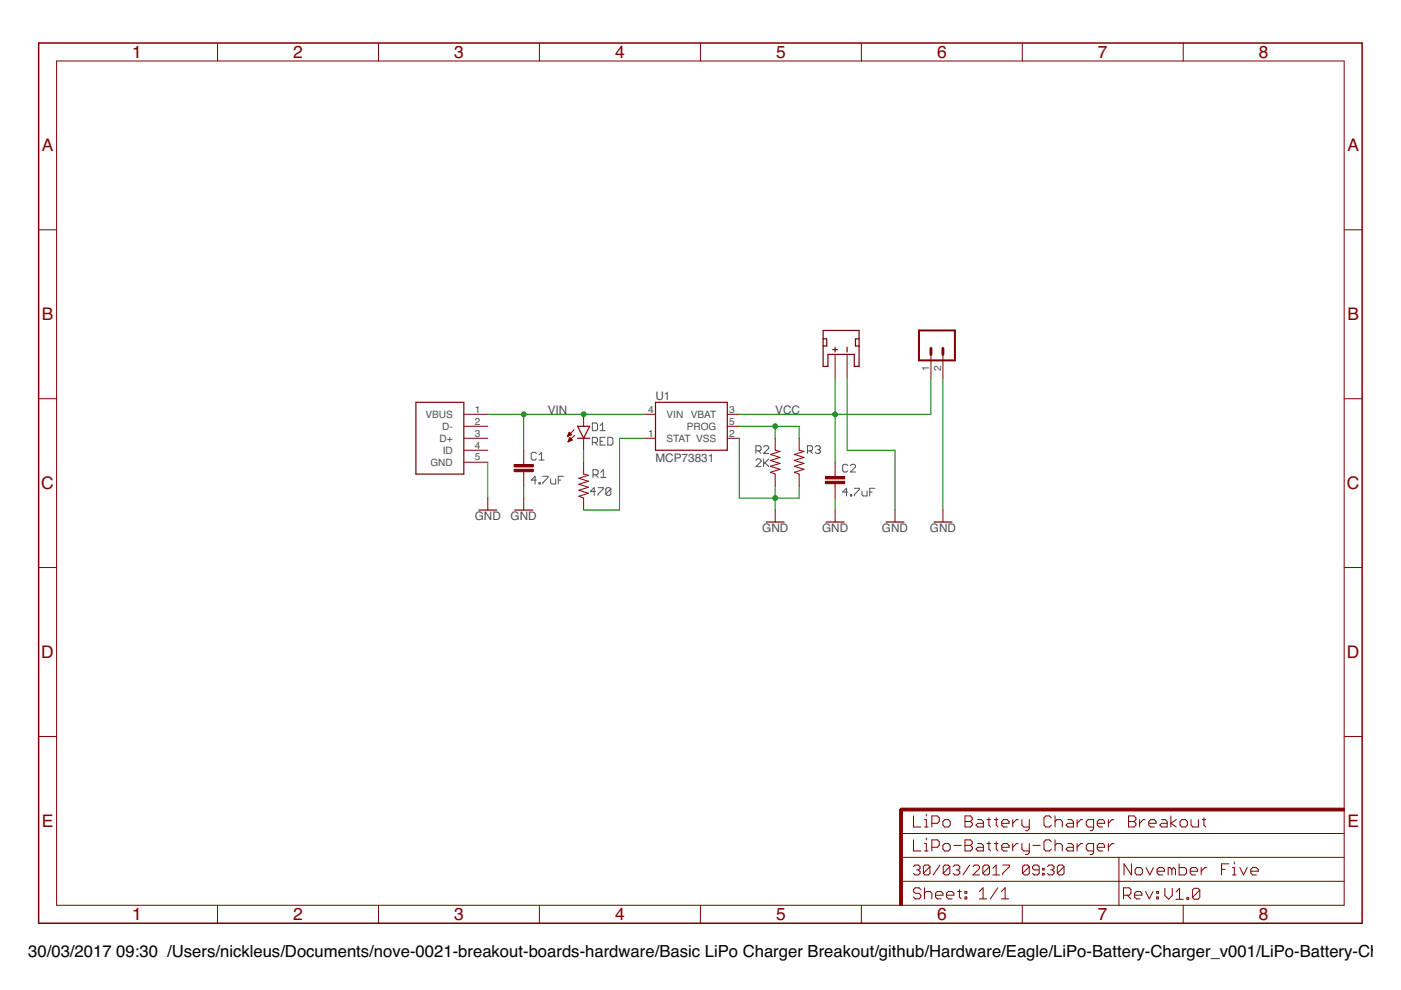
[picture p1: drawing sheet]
<?xml version="1.0" encoding="utf-8"?>
<!DOCTYPE eagle SYSTEM "eagle.dtd">
<!--
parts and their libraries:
SparkFun-IC-Power: Licensing: Creative Commons ShareAlike 4.0 International - https://creativecommons.org/licenses/by-sa/4.0
-->
<eagle version="8.1.1">
<drawing>
<settings>
<setting alwaysvectorfont="no"/>
<setting verticaltext="up"/>
</settings>
<grid distance="0.1" unitdist="inch" unit="inch" style="lines" multiple="1" display="no" altdistance="0.01" altunitdist="inch" altunit="inch"/>
<schematic xreflabel="%F%N/%S.%C%R" xrefpart="/%S.%C%R">
<libraries>
<library name="SparkFun-IC-Power">
<symbols>
<symbol name="MCP73831">
<wire x1="-7.62" y1="5.08" x2="7.62" y2="5.08" width="0.254" layer="94"/>
<wire x1="7.62" y1="5.08" x2="7.62" y2="-5.08" width="0.254" layer="94"/>
<wire x1="7.62" y1="-5.08" x2="-7.62" y2="-5.08" width="0.254" layer="94"/>
<wire x1="-7.62" y1="-5.08" x2="-7.62" y2="5.08" width="0.254" layer="94"/>
<text x="-7.62" y="5.588" size="1.778" layer="95">&gt;Name</text>
<text x="-7.62" y="-7.62" size="1.778" layer="96">&gt;Value</text>
<pin name="VIN" x="-10.16" y="2.54" length="short" direction="pwr"/>
<pin name="STAT" x="-10.16" y="-2.54" length="short" direction="out"/>
<pin name="VBAT" x="10.16" y="2.54" length="short" direction="pwr" rot="R180"/>
<pin name="PROG" x="10.16" y="0" length="short" direction="in" rot="R180"/>
<pin name="VSS" x="10.16" y="-2.54" length="short" direction="pwr" rot="R180"/>
</symbol>
</symbols>
<devicesets>
<deviceset name="MCP73831" prefix="U">
<gates>
<gate name="G$1" symbol="MCP73831" x="0" y="0"/>
</gates>
<devices>
<device name="" package="SOT23-5">
<connects>
<connect gate="G$1" pin="PROG" pad="5"/>
<connect gate="G$1" pin="STAT" pad="1"/>
<connect gate="G$1" pin="VBAT" pad="3"/>
<connect gate="G$1" pin="VIN" pad="4"/>
<connect gate="G$1" pin="VSS" pad="2"/>
</connects>
<technologies>
<technology name="">
<attribute name="PROD_ID" value="IC-09995"/>
</technology>
</technologies>
</device>
</devices>
</deviceset>
</devicesets>
</library>
<library name="SparkFun-Connectors">
<symbols>
<symbol name="JST_2MM_MALE">
<wire x1="-2.54" y1="-2.54" x2="-2.54" y2="1.778" width="0.254" layer="94"/>
<wire x1="-2.54" y1="1.778" x2="-2.54" y2="3.302" width="0.254" layer="94"/>
<wire x1="-2.54" y1="3.302" x2="-2.54" y2="5.08" width="0.254" layer="94"/>
<wire x1="-2.54" y1="5.08" x2="5.08" y2="5.08" width="0.254" layer="94"/>
<wire x1="5.08" y1="5.08" x2="5.08" y2="3.302" width="0.254" layer="94"/>
<wire x1="5.08" y1="3.302" x2="5.08" y2="1.778" width="0.254" layer="94"/>
<wire x1="5.08" y1="1.778" x2="5.08" y2="-2.54" width="0.254" layer="94"/>
<wire x1="5.08" y1="-2.54" x2="4.064" y2="-2.54" width="0.254" layer="94"/>
<wire x1="4.064" y1="-2.54" x2="4.064" y2="0" width="0.254" layer="94"/>
<wire x1="4.064" y1="0" x2="-1.524" y2="0" width="0.254" layer="94"/>
<wire x1="-1.524" y1="0" x2="-1.524" y2="-2.54" width="0.254" layer="94"/>
<wire x1="-2.54" y1="-2.54" x2="-1.524" y2="-2.54" width="0.254" layer="94"/>
<pin name="-" x="0" y="-5.08" visible="off" length="middle" rot="R90"/>
<pin name="+" x="2.54" y="-5.08" visible="off" length="middle" rot="R90"/>
<pin name="PAD2" x="5.08" y="2.54" visible="off" length="point" rot="R90"/>
<pin name="PAD1" x="-2.54" y="2.54" visible="off" length="point" rot="R90"/>
<wire x1="-2.54" y1="1.778" x2="-1.778" y2="1.778" width="0.254" layer="94"/>
<wire x1="-1.778" y1="1.778" x2="-1.778" y2="3.302" width="0.254" layer="94"/>
<wire x1="-1.778" y1="3.302" x2="-2.54" y2="3.302" width="0.254" layer="94"/>
<wire x1="5.08" y1="1.778" x2="4.318" y2="1.778" width="0.254" layer="94"/>
<wire x1="4.318" y1="1.778" x2="4.318" y2="3.302" width="0.254" layer="94"/>
<wire x1="4.318" y1="3.302" x2="5.08" y2="3.302" width="0.254" layer="94"/>
<wire x1="2.032" y1="1.016" x2="3.048" y2="1.016" width="0.254" layer="94"/>
<wire x1="2.54" y1="0.508" x2="2.54" y2="1.524" width="0.254" layer="94"/>
<wire x1="0" y1="0.508" x2="0" y2="1.524" width="0.254" layer="94"/>
<text x="-2.54" y="5.842" size="1.778" layer="95">&gt;NAME</text>
</symbol>
<symbol name="CONN_02">
<wire x1="3.81" y1="-2.54" x2="-2.54" y2="-2.54" width="0.4064" layer="94"/>
<wire x1="1.27" y1="2.54" x2="2.54" y2="2.54" width="0.6096" layer="94"/>
<wire x1="1.27" y1="0" x2="2.54" y2="0" width="0.6096" layer="94"/>
<wire x1="-2.54" y1="5.08" x2="-2.54" y2="-2.54" width="0.4064" layer="94"/>
<wire x1="3.81" y1="-2.54" x2="3.81" y2="5.08" width="0.4064" layer="94"/>
<wire x1="-2.54" y1="5.08" x2="3.81" y2="5.08" width="0.4064" layer="94"/>
<text x="-2.54" y="-4.826" size="1.778" layer="96" font="vector">&gt;VALUE</text>
<text x="-2.54" y="5.588" size="1.778" layer="95" font="vector">&gt;NAME</text>
<pin name="1" x="7.62" y="0" visible="pad" length="middle" direction="pas" swaplevel="1" rot="R180"/>
<pin name="2" x="7.62" y="2.54" visible="pad" length="middle" direction="pas" swaplevel="1" rot="R180"/>
</symbol>
</symbols>
<devicesets>
<deviceset name="JST_2MM_MALE" prefix="J" uservalue="yes">
<gates>
<gate name="G$1" symbol="JST_2MM_MALE" x="0" y="0"/>
</gates>
<devices>
<device name="" package="JST-2-SMD">
<connects>
<connect gate="G$1" pin="+" pad="2"/>
<connect gate="G$1" pin="-" pad="1"/>
<connect gate="G$1" pin="PAD1" pad="NC1"/>
<connect gate="G$1" pin="PAD2" pad="NC2"/>
</connects>
<technologies>
<technology name="">
<attribute name="PROD_ID" value="CONN-11443"/>
<attribute name="SF_ID" value="PRT-08612" constant="no"/>
</technology>
</technologies>
</device>
</devices>
</deviceset>
<deviceset name="CONN_02" prefix="J" uservalue="yes">
<gates>
<gate name="G$1" symbol="CONN_02" x="-2.54" y="0"/>
</gates>
<devices>
<device name="" package="1X02">
<connects>
<connect gate="G$1" pin="1" pad="1"/>
<connect gate="G$1" pin="2" pad="2"/>
</connects>
<technologies>
<technology name=""/>
</technologies>
</device>
<device name="POLAR" package="MOLEX-1X2">
<connects>
<connect gate="G$1" pin="1" pad="1"/>
<connect gate="G$1" pin="2" pad="2"/>
</connects>
<technologies>
<technology name="">
<attribute name="SF_ID" value="PRT-09918" constant="no"/>
</technology>
</technologies>
</device>
<device name="3.5MM" package="SCREWTERMINAL-3.5MM-2">
<connects>
<connect gate="G$1" pin="1" pad="1"/>
<connect gate="G$1" pin="2" pad="2"/>
</connects>
<technologies>
<technology name="">
<attribute name="PROD_ID" value="CONN-08399" constant="no"/>
</technology>
</technologies>
</device>
<device name="-JST-2MM-SMT" package="JST-2-SMD">
<connects>
<connect gate="G$1" pin="1" pad="2"/>
<connect gate="G$1" pin="2" pad="1"/>
</connects>
<technologies>
<technology name="">
<attribute name="PROD_ID" value="CONN-11443"/>
</technology>
</technologies>
</device>
<device name="PTH2" package="1X02_BIG">
<connects>
<connect gate="G$1" pin="1" pad="P$1"/>
<connect gate="G$1" pin="2" pad="P$2"/>
</connects>
<technologies>
<technology name=""/>
</technologies>
</device>
<device name="4UCON-15767" package="JST-2-SMD-VERT">
<connects>
<connect gate="G$1" pin="1" pad="GND"/>
<connect gate="G$1" pin="2" pad="VCC"/>
</connects>
<technologies>
<technology name=""/>
</technologies>
</device>
<device name="5MM" package="SCREWTERMINAL-5MM-2">
<connects>
<connect gate="G$1" pin="1" pad="1"/>
<connect gate="G$1" pin="2" pad="2"/>
</connects>
<technologies>
<technology name="">
<attribute name="SF_SKU" value="PRT-08432" constant="no"/>
</technology>
</technologies>
</device>
<device name="LOCK" package="1X02_LOCK">
<connects>
<connect gate="G$1" pin="1" pad="1"/>
<connect gate="G$1" pin="2" pad="2"/>
</connects>
<technologies>
<technology name=""/>
</technologies>
</device>
<device name="POLAR_LOCK" package="MOLEX-1X2_LOCK">
<connects>
<connect gate="G$1" pin="1" pad="1"/>
<connect gate="G$1" pin="2" pad="2"/>
</connects>
<technologies>
<technology name="">
<attribute name="SF_ID" value="PRT-09918" constant="no"/>
</technology>
</technologies>
</device>
<device name="LOCK_LONGPADS" package="1X02_LOCK_LONGPADS">
<connects>
<connect gate="G$1" pin="1" pad="1"/>
<connect gate="G$1" pin="2" pad="2"/>
</connects>
<technologies>
<technology name=""/>
</technologies>
</device>
<device name="3.5MM_LOCK" package="SCREWTERMINAL-3.5MM-2_LOCK">
<connects>
<connect gate="G$1" pin="1" pad="1"/>
<connect gate="G$1" pin="2" pad="2"/>
</connects>
<technologies>
<technology name="">
<attribute name="PROD_ID" value="CONN-08399" constant="no"/>
</technology>
</technologies>
</device>
<device name="PTH3" package="1X02_LONGPADS">
<connects>
<connect gate="G$1" pin="1" pad="1"/>
<connect gate="G$1" pin="2" pad="2"/>
</connects>
<technologies>
<technology name=""/>
</technologies>
</device>
<device name="1X02_NO_SILK" package="1X02_NO_SILK">
<connects>
<connect gate="G$1" pin="1" pad="1"/>
<connect gate="G$1" pin="2" pad="2"/>
</connects>
<technologies>
<technology name=""/>
</technologies>
</device>
<device name="JST-PTH-2" package="JST-2-PTH">
<connects>
<connect gate="G$1" pin="1" pad="1"/>
<connect gate="G$1" pin="2" pad="2"/>
</connects>
<technologies>
<technology name="">
<attribute name="PROD_ID" value="CONN-09863" constant="no"/>
<attribute name="SKU" value="PRT-09914" constant="no"/>
</technology>
</technologies>
</device>
<device name="PTH4" package="1X02_XTRA_BIG">
<connects>
<connect gate="G$1" pin="1" pad="1"/>
<connect gate="G$1" pin="2" pad="2"/>
</connects>
<technologies>
<technology name=""/>
</technologies>
</device>
<device name="POGO_PIN_HOLES_ONLY" package="1X02_PP_HOLES_ONLY">
<connects>
<connect gate="G$1" pin="1" pad="1"/>
<connect gate="G$1" pin="2" pad="2"/>
</connects>
<technologies>
<technology name=""/>
</technologies>
</device>
<device name="3.5MM-NO_SILK" package="SCREWTERMINAL-3.5MM-2-NS">
<connects>
<connect gate="G$1" pin="1" pad="1"/>
<connect gate="G$1" pin="2" pad="2"/>
</connects>
<technologies>
<technology name="">
<attribute name="PROD_ID" value="CONN-08399" constant="no"/>
</technology>
</technologies>
</device>
<device name="-JST-2-PTH-NO_SILK" package="JST-2-PTH-NS">
<connects>
<connect gate="G$1" pin="1" pad="1"/>
<connect gate="G$1" pin="2" pad="2"/>
</connects>
<technologies>
<technology name=""/>
</technologies>
</device>
<device name="JST-PTH-2-KIT" package="JST-2-PTH-KIT">
<connects>
<connect gate="G$1" pin="1" pad="1"/>
<connect gate="G$1" pin="2" pad="2"/>
</connects>
<technologies>
<technology name=""/>
</technologies>
</device>
<device name="SPRING-2.54-RA" package="SPRINGTERMINAL-2.54MM-2">
<connects>
<connect gate="G$1" pin="1" pad="1"/>
<connect gate="G$1" pin="2" pad="2"/>
</connects>
<technologies>
<technology name=""/>
</technologies>
</device>
<device name="2.54MM_SCREWTERM" package="1X02_2.54_SCREWTERM">
<connects>
<connect gate="G$1" pin="1" pad="P1"/>
<connect gate="G$1" pin="2" pad="P2"/>
</connects>
<technologies>
<technology name=""/>
</technologies>
</device>
<device name="SMALL_POKEHOME" package="1X02_POKEHOME">
<connects>
<connect gate="G$1" pin="1" pad="P1 P3"/>
<connect gate="G$1" pin="2" pad="P2 P4"/>
</connects>
<technologies>
<technology name="">
<attribute name="PROD_ID" value="CONN-13512"/>
</technology>
</technologies>
</device>
</devices>
</deviceset>
</devicesets>
</library>
<library name="SparkFun-PowerSymbols">
<symbols>
<symbol name="DGND">
<wire x1="-1.905" y1="0" x2="1.905" y2="0" width="0.254" layer="94"/>
<pin name="GND" x="0" y="2.54" visible="off" length="short" direction="sup" rot="R270"/>
<text x="0" y="-0.254" size="1.778" layer="96" align="top-center">&gt;VALUE</text>
</symbol>
</symbols>
<devicesets>
<deviceset name="GND" prefix="GND">
<gates>
<gate name="1" symbol="DGND" x="0" y="0"/>
</gates>
<devices>
<device name="">
<technologies>
<technology name=""/>
</technologies>
</device>
</devices>
</deviceset>
</devicesets>
</library>
<library name="SparkFun-Resistors">
<symbols>
<symbol name="RESISTOR">
<wire x1="-2.54" y1="0" x2="-2.159" y2="1.016" width="0.1524" layer="94"/>
<wire x1="-2.159" y1="1.016" x2="-1.524" y2="-1.016" width="0.1524" layer="94"/>
<wire x1="-1.524" y1="-1.016" x2="-0.889" y2="1.016" width="0.1524" layer="94"/>
<wire x1="-0.889" y1="1.016" x2="-0.254" y2="-1.016" width="0.1524" layer="94"/>
<wire x1="-0.254" y1="-1.016" x2="0.381" y2="1.016" width="0.1524" layer="94"/>
<wire x1="0.381" y1="1.016" x2="1.016" y2="-1.016" width="0.1524" layer="94"/>
<wire x1="1.016" y1="-1.016" x2="1.651" y2="1.016" width="0.1524" layer="94"/>
<wire x1="1.651" y1="1.016" x2="2.286" y2="-1.016" width="0.1524" layer="94"/>
<wire x1="2.286" y1="-1.016" x2="2.54" y2="0" width="0.1524" layer="94"/>
<text x="0" y="1.524" size="1.778" layer="95" font="vector" align="bottom-center">&gt;NAME</text>
<text x="0" y="-1.524" size="1.778" layer="96" font="vector" align="top-center">&gt;VALUE</text>
<pin name="2" x="5.08" y="0" visible="off" length="short" direction="pas" swaplevel="1" rot="R180"/>
<pin name="1" x="-5.08" y="0" visible="off" length="short" direction="pas" swaplevel="1"/>
</symbol>
</symbols>
<devicesets>
<deviceset name="10MOHM" prefix="R">
<gates>
<gate name="G$1" symbol="RESISTOR" x="0" y="0"/>
</gates>
<devices>
<device name="-HORIZ-1/4W-5%" package="AXIAL-0.3">
<connects>
<connect gate="G$1" pin="1" pad="P$1"/>
<connect gate="G$1" pin="2" pad="P$2"/>
</connects>
<technologies>
<technology name="">
<attribute name="PROD_ID" value="RES-09327"/>
<attribute name="VALUE" value="10M"/>
</technology>
</technologies>
</device>
<device name="-0603-1/10W-5%" package="0603">
<connects>
<connect gate="G$1" pin="1" pad="1"/>
<connect gate="G$1" pin="2" pad="2"/>
</connects>
<technologies>
<technology name="">
<attribute name="PROD_ID" value="RES-08283"/>
<attribute name="VALUE" value="10M"/>
</technology>
</technologies>
</device>
</devices>
</deviceset>
</devicesets>
</library>
<library name="SparkFun-LED">
<symbols>
<symbol name="LED">
<wire x1="1.27" y1="0" x2="0" y2="-2.54" width="0.254" layer="94"/>
<wire x1="0" y1="-2.54" x2="-1.27" y2="0" width="0.254" layer="94"/>
<wire x1="1.27" y1="-2.54" x2="0" y2="-2.54" width="0.254" layer="94"/>
<wire x1="0" y1="-2.54" x2="-1.27" y2="-2.54" width="0.254" layer="94"/>
<wire x1="1.27" y1="0" x2="-1.27" y2="0" width="0.254" layer="94"/>
<wire x1="-2.032" y1="-0.762" x2="-3.429" y2="-2.159" width="0.1524" layer="94"/>
<wire x1="-1.905" y1="-1.905" x2="-3.302" y2="-3.302" width="0.1524" layer="94"/>
<text x="-3.429" y="-4.572" size="1.778" layer="95" font="vector" rot="R90">&gt;NAME</text>
<text x="1.905" y="-4.572" size="1.778" layer="96" font="vector" rot="R90" align="top-left">&gt;VALUE</text>
<pin name="C" x="0" y="-5.08" visible="off" length="short" direction="pas" rot="R90"/>
<pin name="A" x="0" y="2.54" visible="off" length="short" direction="pas" rot="R270"/>
<polygon width="0.1524" layer="94">
<vertex x="-3.429" y="-2.159"/>
<vertex x="-3.048" y="-1.27"/>
<vertex x="-2.54" y="-1.778"/>
</polygon>
<polygon width="0.1524" layer="94">
<vertex x="-3.302" y="-3.302"/>
<vertex x="-2.921" y="-2.413"/>
<vertex x="-2.413" y="-2.921"/>
</polygon>
</symbol>
</symbols>
<devicesets>
<deviceset name="LED-RED" prefix="D" uservalue="yes">
<gates>
<gate name="G$1" symbol="LED" x="0" y="0"/>
</gates>
<devices>
<device name="0603" package="LED-0603">
<connects>
<connect gate="G$1" pin="A" pad="A"/>
<connect gate="G$1" pin="C" pad="C"/>
</connects>
<technologies>
<technology name="">
<attribute name="PROD_ID" value="DIO-00819"/>
<attribute name="VALUE" value="RED" constant="no"/>
</technology>
</technologies>
</device>
<device name="1206" package="LED-1206">
<connects>
<connect gate="G$1" pin="A" pad="A"/>
<connect gate="G$1" pin="C" pad="C"/>
</connects>
<technologies>
<technology name="">
<attribute name="PROD_ID" value="DIO-09912"/>
<attribute name="VALUE" value="RED" constant="no"/>
</technology>
</technologies>
</device>
<device name="0603-SMART" package="LED-0603">
<connects>
<connect gate="G$1" pin="A" pad="A"/>
<connect gate="G$1" pin="C" pad="C"/>
</connects>
<technologies>
<technology name="">
<attribute name="PROD_ID" value="DIO-11154" constant="no"/>
<attribute name="VALUE" value="Red" constant="no"/>
</technology>
</technologies>
</device>
</devices>
</deviceset>
</devicesets>
</library>
<library name="NovemberFive-Graphics">
<symbols>
</symbols>
<devicesets>
<deviceset name="LOGO-NOVEMBERFIVE-5SCALE">
<gates>
</gates>
<devices>
<device name="" package="LOGO-NOVEMERFIVE-5SCALE">
<technologies>
<technology name=""/>
</technologies>
</device>
</devices>
</deviceset>
<deviceset name="LOGO-NOVEMBERFIVE-2,5SCALE">
<gates>
</gates>
<devices>
<device name="" package="LOGO-NOVEMERFIVE-2,5SCALE">
<technologies>
<technology name=""/>
</technologies>
</device>
</devices>
</deviceset>
</devicesets>
</library>
<library name="NovemberFive-Connectors">
<symbols>
<symbol name="USB-5PIN">
<wire x1="5.08" y1="7.62" x2="5.08" y2="-7.62" width="0.254" layer="94"/>
<wire x1="5.08" y1="-7.62" x2="-5.08" y2="-7.62" width="0.254" layer="94"/>
<wire x1="-5.08" y1="-7.62" x2="-5.08" y2="7.62" width="0.254" layer="94"/>
<wire x1="-5.08" y1="7.62" x2="5.08" y2="7.62" width="0.254" layer="94"/>
<text x="0.762" y="9.398" size="1.27" layer="95" rot="R180">&gt;NAME</text>
<text x="-5.08" y="-10.16" size="1.27" layer="96">&gt;VALUE</text>
<pin name="VBUS" x="10.16" y="5.08" length="middle" direction="pwr" rot="R180"/>
<pin name="D-" x="10.16" y="2.54" length="middle" rot="R180"/>
<pin name="D+" x="10.16" y="0" length="middle" rot="R180"/>
<pin name="GND" x="10.16" y="-5.08" length="middle" direction="pwr" rot="R180"/>
<pin name="ID" x="10.16" y="-2.54" length="middle" rot="R180"/>
</symbol>
</symbols>
<devicesets>
<deviceset name="USB-CON-5PIN" prefix="USB">
<gates>
<gate name="G$1" symbol="USB-5PIN" x="0" y="0"/>
</gates>
<devices>
<device name="-105017-0001" package="USB-MICRO-MOLEX-105017-0001">
<connects>
<connect gate="G$1" pin="D+" pad="3"/>
<connect gate="G$1" pin="D-" pad="2"/>
<connect gate="G$1" pin="GND" pad="5"/>
<connect gate="G$1" pin="ID" pad="4"/>
<connect gate="G$1" pin="VBUS" pad="1"/>
</connects>
<technologies>
<technology name=""/>
</technologies>
</device>
</devices>
</deviceset>
</devicesets>
</library>
<library name="SparkFun-Aesthetics">
<symbols>
<symbol name="FR-A4L">
<rectangle x1="178.7652" y1="0" x2="179.3748" y2="20.32" layer="94"/>
<rectangle x1="225.7552" y1="-26.67" x2="226.3648" y2="67.31" layer="94" rot="R90"/>
<wire x1="225.29" y1="-0.1" x2="225.29" y2="5.08" width="0.1016" layer="94"/>
<wire x1="225.29" y1="5.08" x2="273.05" y2="5.08" width="0.1016" layer="94"/>
<wire x1="225.29" y1="5.08" x2="179.07" y2="5.08" width="0.1016" layer="94"/>
<wire x1="179.07" y1="10.16" x2="225.29" y2="10.16" width="0.1016" layer="94"/>
<wire x1="225.29" y1="10.16" x2="273.05" y2="10.16" width="0.1016" layer="94"/>
<wire x1="179.07" y1="15.24" x2="273.05" y2="15.24" width="0.1016" layer="94"/>
<wire x1="225.29" y1="5.08" x2="225.29" y2="10.16" width="0.1016" layer="94"/>
<wire x1="179.07" y1="19.05" x2="179.07" y2="20.32" width="0.6096" layer="94"/>
<wire x1="179.07" y1="20.32" x2="180.34" y2="20.32" width="0.6096" layer="94"/>
<text x="181.61" y="11.43" size="2.54" layer="94" font="vector">&gt;DRAWING_NAME</text>
<text x="181.61" y="6.35" size="2.286" layer="94" font="vector">&gt;LAST_DATE_TIME</text>
<text x="195.58" y="1.27" size="2.54" layer="94" font="vector">&gt;SHEET</text>
<text x="181.61" y="1.27" size="2.54" layer="94" font="vector">Sheet:</text>
<text x="181.61" y="16.51" size="2.54" layer="94" font="vector">&gt;CNAME</text>
<text x="226.16" y="1.27" size="2.54" layer="94" font="vector">Rev:</text>
<text x="226.26" y="6.35" size="2.54" layer="94" font="vector">&gt;DESIGNER</text>
<text x="234.92" y="1.17" size="2.54" layer="94" font="vector">&gt;CREVISION</text>
<frame x1="-3.81" y1="-3.81" x2="276.86" y2="182.88" columns="8" rows="5" layer="94"/>
</symbol>
</symbols>
<devicesets>
<deviceset name="FRAME-A4L" prefix="FRAME">
<gates>
<gate name="G$1" symbol="FR-A4L" x="0" y="0"/>
</gates>
<devices>
<device name="">
<technologies>
<technology name=""/>
</technologies>
</device>
</devices>
</deviceset>
</devicesets>
</library>
<library name="NovemberFive-Basic">
<symbols>
<symbol name="C-EU">
<wire x1="0" y1="0" x2="0" y2="-0.508" width="0.1524" layer="94"/>
<wire x1="0" y1="-2.54" x2="0" y2="-2.032" width="0.1524" layer="94"/>
<text x="1.524" y="0.381" size="1.778" layer="95">&gt;NAME</text>
<text x="1.524" y="-4.699" size="1.778" layer="96">&gt;VALUE</text>
<rectangle x1="-2.032" y1="-2.032" x2="2.032" y2="-1.524" layer="94"/>
<rectangle x1="-2.032" y1="-1.016" x2="2.032" y2="-0.508" layer="94"/>
<pin name="1" x="0" y="2.54" visible="off" length="short" direction="pas" swaplevel="1" rot="R270"/>
<pin name="2" x="0" y="-5.08" visible="off" length="short" direction="pas" swaplevel="1" rot="R90"/>
</symbol>
<symbol name="R-EU">
<wire x1="-2.54" y1="-1.27" x2="2.54" y2="-1.27" width="0.254" layer="94"/>
<wire x1="2.54" y1="1.27" x2="-2.54" y2="1.27" width="0.254" layer="94"/>
<wire x1="2.54" y1="-1.27" x2="2.54" y2="1.27" width="0.254" layer="94"/>
<wire x1="-2.54" y1="-1.27" x2="-2.54" y2="1.27" width="0.254" layer="94"/>
<text x="0" y="2.3876" size="1.27" layer="95" font="vector" align="center">&gt;NAME</text>
<text x="0" y="0" size="1.016" layer="96" font="vector" ratio="15" align="center">&gt;VALUE</text>
<pin name="2" x="5.08" y="0" visible="off" length="short" direction="pas" swaplevel="1" rot="R180"/>
<pin name="1" x="-5.08" y="0" visible="off" length="short" direction="pas" swaplevel="1"/>
</symbol>
</symbols>
<devicesets>
<deviceset name="CAPACITOR" prefix="C" uservalue="yes">
<gates>
<gate name="G$1" symbol="C-EU" x="0" y="1.27"/>
</gates>
<devices>
<device name="" package="C0603">
<connects>
<connect gate="G$1" pin="1" pad="1"/>
<connect gate="G$1" pin="2" pad="2"/>
</connects>
<technologies>
<technology name=""/>
</technologies>
</device>
</devices>
</deviceset>
<deviceset name="RESISTOR" prefix="R" uservalue="yes">
<gates>
<gate name="G$1" symbol="R-EU" x="0" y="0"/>
</gates>
<devices>
<device name="" package="R0603">
<connects>
<connect gate="G$1" pin="1" pad="1"/>
<connect gate="G$1" pin="2" pad="2"/>
</connects>
<technologies>
<technology name=""/>
</technologies>
</device>
</devices>
</deviceset>
</devicesets>
</library>
</libraries>
<attributes>
<attribute name="CNAME" value="LiPo Battery Charger Breakout"/>
<attribute name="CREVISION" value="V1.0"/>
<attribute name="DESIGNER" value="November Five"/>
</attributes>
<variantdefs>
</variantdefs>
<classes>
<class number="0" name="default" width="0" drill="0">
</class>
</classes>
<parts>
<part name="U1" library="SparkFun-IC-Power" deviceset="MCP73831" device=""/>
<part name="J1" library="NovemberFive-Connectors" deviceset="USB-CON-5PIN" device="-105017-0001"/>
<part name="J2" library="SparkFun-Connectors" deviceset="JST_2MM_MALE" device=""/>
<part name="GND1" library="SparkFun-PowerSymbols" deviceset="GND" device=""/>
<part name="GND2" library="SparkFun-PowerSymbols" deviceset="GND" device=""/>
<part name="GND5" library="SparkFun-PowerSymbols" deviceset="GND" device=""/>
<part name="GND6" library="SparkFun-PowerSymbols" deviceset="GND" device=""/>
<part name="C1" library="NovemberFive-Basic" deviceset="CAPACITOR" device="" value="4.7uF"/>
<part name="C2" library="NovemberFive-Basic" deviceset="CAPACITOR" device="" value="4.7uF"/>
<part name="R1" library="NovemberFive-Basic" deviceset="RESISTOR" device="" value="470"/>
<part name="R2" library="NovemberFive-Basic" deviceset="RESISTOR" device="" value="2K"/>
<part name="D1" library="SparkFun-LED" deviceset="LED-RED" device="0603" value="RED"/>
<part name="R3" library="SparkFun-Resistors" deviceset="10MOHM" device="-HORIZ-1/4W-5%" value=""/>
<part name="J3" library="SparkFun-Connectors" deviceset="CONN_02" device=""/>
<part name="GND3" library="SparkFun-PowerSymbols" deviceset="GND" device=""/>
<part name="FRAME1" library="SparkFun-Aesthetics" deviceset="FRAME-A4L" device=""/>
<part name="GND4" library="SparkFun-PowerSymbols" deviceset="GND" device=""/>
</parts>
<sheets>
<sheet>
<plain>
</plain>
<instances>
<instance part="U1" gate="G$1" x="53.34" y="48.26" smashed="yes">
<attribute name="NAME" x="45.72" y="53.848" size="1.778" layer="95"/>
<attribute name="VALUE" x="45.72" y="40.64" size="1.778" layer="96"/>
</instance>
<instance part="J1" gate="G$1" x="0" y="45.72" smashed="yes"/>
<instance part="J2" gate="G$1" x="86.36" y="63.5" smashed="yes" rot="MR0"/>
<instance part="GND1" gate="1" x="10.16" y="30.48"/>
<instance part="GND2" gate="1" x="17.78" y="30.48"/>
<instance part="GND5" gate="1" x="83.82" y="27.94"/>
<instance part="GND6" gate="1" x="96.52" y="27.94"/>
<instance part="C1" gate="G$1" x="17.78" y="38.1" smashed="yes">
<attribute name="NAME" x="19.304" y="41.021" size="1.778" layer="95" font="vector"/>
</instance>
<instance part="C2" gate="G$1" x="83.82" y="35.56" smashed="yes">
<attribute name="NAME" x="85.344" y="38.481" size="1.778" layer="95" font="vector"/>
</instance>
<instance part="R1" gate="G$1" x="30.48" y="35.56" smashed="yes" rot="R90">
<attribute name="NAME" x="34.036" y="39.116" size="1.778" layer="95" font="vector" rot="R180" align="bottom-center"/>
</instance>
<instance part="R2" gate="G$1" x="71.12" y="40.64" smashed="yes" rot="R90">
<attribute name="NAME" x="68.58" y="44.196" size="1.778" layer="95" font="vector" rot="R180" align="bottom-center"/>
</instance>
<instance part="D1" gate="G$1" x="30.48" y="48.26" smashed="yes">
<attribute name="NAME" x="32.258" y="47.244" size="1.778" layer="95" font="vector"/>
<attribute name="VALUE" x="32.258" y="45.974" size="1.778" layer="96" font="vector" align="top-left"/>
</instance>
<instance part="R3" gate="G$1" x="76.2" y="40.64" smashed="yes" rot="R90">
<attribute name="NAME" x="79.502" y="42.418" size="1.778" layer="95" font="vector" align="bottom-center"/>
<attribute name="VALUE" x="77.724" y="40.64" size="1.778" layer="96" font="vector" rot="R90" align="top-center"/>
</instance>
<instance part="J3" gate="G$1" x="104.14" y="66.04" smashed="yes" rot="R270">
<attribute name="VALUE" x="99.314" y="68.58" size="1.778" layer="96" font="vector" rot="R270"/>
</instance>
<instance part="GND3" gate="1" x="106.68" y="27.94"/>
<instance part="FRAME1" gate="G$1" x="-81.28" y="-53.34"/>
<instance part="GND4" gate="1" x="71.12" y="27.94"/>
</instances>
<busses>
</busses>
<nets>
<net name="VIN" class="0">
<segment>
<pinref part="J1" gate="G$1" pin="VBUS"/>
<wire x1="10.16" y1="50.8" x2="17.78" y2="50.8" width="0.1524" layer="91"/>
<wire x1="17.78" y1="50.8" x2="30.48" y2="50.8" width="0.1524" layer="91"/>
<wire x1="30.48" y1="50.8" x2="43.18" y2="50.8" width="0.1524" layer="91"/>
<pinref part="U1" gate="G$1" pin="VIN"/>
<pinref part="C1" gate="G$1" pin="1"/>
<wire x1="17.78" y1="40.64" x2="17.78" y2="50.8" width="0.1524" layer="91"/>
<junction x="17.78" y="50.8"/>
<label x="22.86" y="50.8" size="1.778" layer="95"/>
<pinref part="D1" gate="G$1" pin="A"/>
<junction x="30.48" y="50.8"/>
</segment>
</net>
<net name="GND" class="0">
<segment>
<pinref part="GND1" gate="1" pin="GND"/>
<wire x1="10.16" y1="33.02" x2="10.16" y2="40.64" width="0.1524" layer="91"/>
<pinref part="J1" gate="G$1" pin="GND"/>
</segment>
<segment>
<pinref part="GND2" gate="1" pin="GND"/>
<pinref part="C1" gate="G$1" pin="2"/>
</segment>
<segment>
<pinref part="C2" gate="G$1" pin="2"/>
<pinref part="GND5" gate="1" pin="GND"/>
</segment>
<segment>
<pinref part="GND6" gate="1" pin="GND"/>
<wire x1="96.52" y1="30.48" x2="96.52" y2="43.18" width="0.1524" layer="91"/>
<wire x1="96.52" y1="43.18" x2="86.36" y2="43.18" width="0.1524" layer="91"/>
<pinref part="J2" gate="G$1" pin="-"/>
<wire x1="86.36" y1="58.42" x2="86.36" y2="43.18" width="0.1524" layer="91"/>
</segment>
<segment>
<pinref part="GND3" gate="1" pin="GND"/>
<wire x1="106.68" y1="30.48" x2="106.68" y2="58.42" width="0.1524" layer="91"/>
<pinref part="J3" gate="G$1" pin="2"/>
</segment>
<segment>
<pinref part="R2" gate="G$1" pin="1"/>
<wire x1="71.12" y1="30.48" x2="71.12" y2="33.02" width="0.1524" layer="91"/>
<pinref part="U1" gate="G$1" pin="VSS"/>
<wire x1="71.12" y1="33.02" x2="71.12" y2="35.56" width="0.1524" layer="91"/>
<wire x1="63.5" y1="45.72" x2="63.5" y2="33.02" width="0.1524" layer="91"/>
<wire x1="63.5" y1="33.02" x2="71.12" y2="33.02" width="0.1524" layer="91"/>
<junction x="71.12" y="33.02"/>
<pinref part="R3" gate="G$1" pin="1"/>
<wire x1="76.2" y1="35.56" x2="76.2" y2="33.02" width="0.1524" layer="91"/>
<wire x1="76.2" y1="33.02" x2="71.12" y2="33.02" width="0.1524" layer="91"/>
<pinref part="GND4" gate="1" pin="GND"/>
</segment>
</net>
<net name="STAT" class="0">
<segment>
<pinref part="R1" gate="G$1" pin="1"/>
<wire x1="30.48" y1="30.48" x2="38.1" y2="30.48" width="0.1524" layer="91"/>
<wire x1="38.1" y1="30.48" x2="38.1" y2="45.72" width="0.1524" layer="91"/>
<pinref part="U1" gate="G$1" pin="STAT"/>
<wire x1="38.1" y1="45.72" x2="43.18" y2="45.72" width="0.1524" layer="91"/>
</segment>
</net>
<net name="PROG" class="0">
<segment>
<pinref part="U1" gate="G$1" pin="PROG"/>
<wire x1="63.5" y1="48.26" x2="71.12" y2="48.26" width="0.1524" layer="91"/>
<pinref part="R2" gate="G$1" pin="2"/>
<wire x1="71.12" y1="45.72" x2="71.12" y2="48.26" width="0.1524" layer="91"/>
<pinref part="R3" gate="G$1" pin="2"/>
<wire x1="76.2" y1="45.72" x2="76.2" y2="48.26" width="0.1524" layer="91"/>
<wire x1="76.2" y1="48.26" x2="71.12" y2="48.26" width="0.1524" layer="91"/>
<junction x="71.12" y="48.26"/>
</segment>
</net>
<net name="VBAT" class="0">
<segment>
<pinref part="U1" gate="G$1" pin="VBAT"/>
<wire x1="63.5" y1="50.8" x2="83.82" y2="50.8" width="0.1524" layer="91"/>
<pinref part="C2" gate="G$1" pin="1"/>
<wire x1="83.82" y1="38.1" x2="83.82" y2="50.8" width="0.1524" layer="91"/>
<label x="66.04" y="50.8" size="1.778" layer="95"/>
<pinref part="J2" gate="G$1" pin="+"/>
<wire x1="83.82" y1="58.42" x2="83.82" y2="50.8" width="0.1524" layer="91"/>
<junction x="83.82" y="50.8"/>
<pinref part="J3" gate="G$1" pin="1"/>
<wire x1="83.82" y1="50.8" x2="104.14" y2="50.8" width="0.1524" layer="91"/>
<wire x1="104.14" y1="50.8" x2="104.14" y2="58.42" width="0.1524" layer="91"/>
</segment>
</net>
<net name="N$1" class="0">
<segment>
<pinref part="D1" gate="G$1" pin="C"/>
<pinref part="R1" gate="G$1" pin="2"/>
<wire x1="30.48" y1="43.18" x2="30.48" y2="40.64" width="0.1524" layer="91"/>
</segment>
</net>
</nets>
</sheet>
</sheets>
</schematic>
</drawing>
</eagle>
